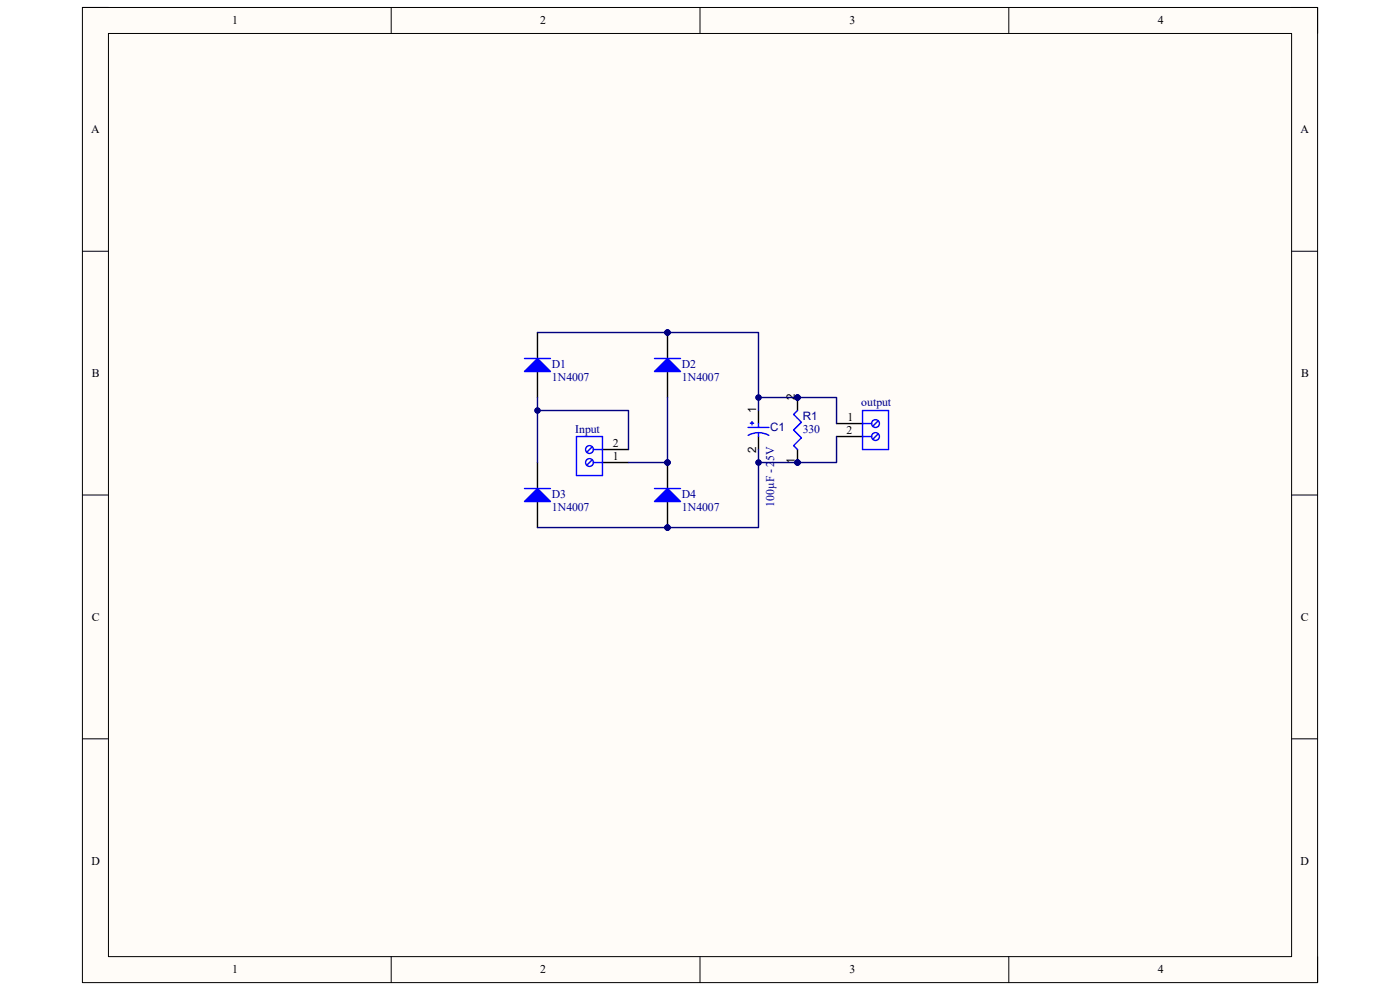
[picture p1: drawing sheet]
<svg xmlns="http://www.w3.org/2000/svg" width="297mm" height="210mm" viewBox="0 0 297 210" stroke-linecap="round" stroke-linejoin="round" font-family="sans-serif">
<path d="M17.5 1.6h262v206.8h-262z" fill-rule="evenodd" fill="#fffcf8"/>
<path d="M17.5 1.6h262v206.8h-262z" fill="none" stroke="#000" stroke-width=".21"/>
<path d="M23 7.1h251v195.8h-251z" fill-rule="evenodd" fill="#fffcf8"/>
<g fill="none" stroke="#000" stroke-width=".21">
<path d="M17.5 1.6h5.5M23 7.1h251v195.8h-251zM83 1.6v5.5M148.5 1.6v5.5M214 1.6v5.5M274 1.6h5.5v5.5M17.5 53.3h5.5M274 53.3h5.5M17.5 105h5.5M274 105h5.5M17.5 156.7h5.5M274 156.7h5.5"/>
<path d="M83 202.9v5.5M148.5 202.9v5.5M214 202.9v5.5M279.5 202.9v5.5"/>
</g>
<path d="M114 70.5v5.6M114 78.8v5.5" fill="none" stroke="#000" stroke-width=".3"/>
<path d="M114 76.1l2.8 2.7h-5.5z" fill="#00f"/>
<path d="M111.3 76.1h5.5M114 76.1l2.8 2.7h-5.5z" fill="none" stroke="#00f" stroke-width=".3"/>
<circle cx="141.6" cy="70.5" r=".55" fill="#000080"/>
<circle cx="141.6" cy="70.5" r=".55" fill="none" stroke="#000080" stroke-width=".21"/>
<path d="M141.6 70.5v5.6M141.6 78.8v5.5" fill="none" stroke="#000" stroke-width=".3"/>
<circle cx="141.6" cy="70.5" r=".55" fill="#000080"/>
<circle cx="141.6" cy="70.5" r=".55" fill="none" stroke="#000080" stroke-width=".21"/>
<path d="M141.6 76.1l2.8 2.7h-5.6z" fill="#00f"/>
<path d="M138.8 76.1h5.6M141.6 76.1l2.8 2.7h-5.6z" fill="none" stroke="#00f" stroke-width=".3"/>
<circle cx="141.6" cy="111.9" r=".55" fill="#000080"/>
<circle cx="141.6" cy="111.9" r=".55" fill="none" stroke="#000080" stroke-width=".21"/>
<circle cx="141.6" cy="98.1" r=".55" fill="#000080"/>
<circle cx="141.6" cy="98.1" r=".55" fill="none" stroke="#000080" stroke-width=".21"/>
<path d="M141.6 106.4v5.5" fill="none" stroke="#000" stroke-width=".3"/>
<circle cx="141.6" cy="111.9" r=".55" fill="#000080"/>
<circle cx="141.6" cy="111.9" r=".55" fill="none" stroke="#000080" stroke-width=".21"/>
<path d="M141.6 98.1v5.5" fill="none" stroke="#000" stroke-width=".3"/>
<circle cx="141.6" cy="98.1" r=".55" fill="#000080"/>
<circle cx="141.6" cy="98.1" r=".55" fill="none" stroke="#000080" stroke-width=".21"/>
<path d="M138.8 106.4l2.8-2.8 2.8 2.8z" fill="#00f"/>
<path d="M138.8 106.4l2.8-2.8 2.8 2.8zM138.8 103.6h5.6" fill="none" stroke="#00f" stroke-width=".3"/>
<path d="M114 98.1v5.5M114 106.4v5.5" fill="none" stroke="#000" stroke-width=".3"/>
<path d="M111.3 106.4l2.7-2.8 2.8 2.8z" fill="#00f"/>
<path d="M111.3 106.4l2.7-2.8 2.8 2.8zM111.3 103.6h5.5" fill="none" stroke="#00f" stroke-width=".3"/>
<circle cx="169.2" cy="84.3" r=".55" fill="#000080"/>
<circle cx="169.2" cy="84.3" r=".55" fill="none" stroke="#000080" stroke-width=".21"/>
<circle cx="169.2" cy="98.1" r=".55" fill="#000080"/>
<circle cx="169.2" cy="98.1" r=".55" fill="none" stroke="#000080" stroke-width=".21"/>
<path d="M169.2 84.3v2.8" fill="none" stroke="#000" stroke-width=".3"/>
<circle cx="169.2" cy="84.3" r=".55" fill="#000080"/>
<circle cx="169.2" cy="84.3" r=".55" fill="none" stroke="#000080" stroke-width=".21"/>
<path d="M169.2 95.4v2.7" fill="none" stroke="#000" stroke-width=".3"/>
<circle cx="169.2" cy="98.1" r=".55" fill="#000080"/>
<circle cx="169.2" cy="98.1" r=".55" fill="none" stroke="#000080" stroke-width=".21"/>
<path d="M158.7 90.7h4.4M159.2 89.8h.7M159.5 89.4v.7M160.9 91.8l-1.3 .2-.9 .4M160.9 91.8l1.4 .2 .8 .4M160.9 89.8v.9M160.9 91.8v.8M169.2 87.1l-.8 .8 1.6 1.7-1.6 1.6 1.6 1.7-1.6 1.6 .8 .9" fill="none" stroke="#00f" stroke-width=".3"/>
<path d="M127.8 98.1h5.5M127.8 95.4h5.5M160.9 87.1v2.7M160.9 92.6v2.8" fill="none" stroke="#000" stroke-width=".3"/>
<circle cx="125.1" cy="98.1" r=".83" fill="#fff"/>
<g fill="none" stroke="#00f" stroke-width=".3">
<path d="M125.6 97.5l-1.1 1.2"/>
<circle cx="125.1" cy="98.1" r=".83"/>
</g>
<circle cx="125.1" cy="95.4" r=".83" fill="#fff"/>
<g fill="none" stroke="#00f" stroke-width=".3">
<path d="M122.3 92.6h5.5v8.3h-5.5zM125.6 94.8l-1.1 1.1M125.9 98.1h1.9M125.9 95.4h1.9"/>
<circle cx="125.1" cy="95.4" r=".83"/>
</g>
<path d="M177.5 89.9h5.5M177.5 92.6h5.5" fill="none" stroke="#000" stroke-width=".3"/>
<circle cx="185.7" cy="89.9" r=".83" fill="#fff"/>
<g fill="none" stroke="#00f" stroke-width=".3">
<path d="M186.3 89.3l-1.1 1.1"/>
<circle cx="185.7" cy="89.9" r=".83"/>
</g>
<circle cx="185.7" cy="92.6" r=".83" fill="#fff"/>
<g fill="none" stroke="#00f" stroke-width=".3">
<path d="M183 89.9h1.9M183 92.6h1.9M183 87.1h5.5v8.3h-5.5zM186.3 92l-1.1 1.2"/>
<circle cx="185.7" cy="92.6" r=".83"/>
</g>
<path d="M114 70.5h27.6" fill="none" stroke="#000080" stroke-width=".3"/>
<circle cx="141.6" cy="70.5" r=".55" fill="#000080"/>
<circle cx="141.6" cy="70.5" r=".55" fill="none" stroke="#000080" stroke-width=".21"/>
<path d="M114 111.9h27.6" fill="none" stroke="#000080" stroke-width=".3"/>
<circle cx="141.6" cy="111.9" r=".55" fill="#000080"/>
<circle cx="141.6" cy="111.9" r=".55" fill="none" stroke="#000080" stroke-width=".21"/>
<path d="M177.5 92.6v5.5h-8.3" fill="none" stroke="#000080" stroke-width=".3"/>
<circle cx="169.2" cy="98.1" r=".55" fill="#000080"/>
<circle cx="169.2" cy="98.1" r=".55" fill="none" stroke="#000080" stroke-width=".21"/>
<path d="M169.2 84.3h-8.3v2.8" fill="none" stroke="#000080" stroke-width=".3"/>
<circle cx="160.9" cy="84.3" r=".55" fill="#000080"/>
<circle cx="160.9" cy="84.3" r=".55" fill="none" stroke="#000080" stroke-width=".21"/>
<circle cx="169.2" cy="84.3" r=".55" fill="#000080"/>
<circle cx="169.2" cy="84.3" r=".55" fill="none" stroke="#000080" stroke-width=".21"/>
<path d="M160.9 95.4v2.7h8.3" fill="none" stroke="#000080" stroke-width=".3"/>
<circle cx="160.9" cy="98.1" r=".55" fill="#000080"/>
<circle cx="160.9" cy="98.1" r=".55" fill="none" stroke="#000080" stroke-width=".21"/>
<circle cx="169.2" cy="98.1" r=".55" fill="#000080"/>
<circle cx="169.2" cy="98.1" r=".55" fill="none" stroke="#000080" stroke-width=".21"/>
<path d="M141.6 70.5h19.3v13.8" fill="none" stroke="#000080" stroke-width=".3"/>
<circle cx="160.9" cy="84.3" r=".55" fill="#000080"/>
<circle cx="160.9" cy="84.3" r=".55" fill="none" stroke="#000080" stroke-width=".21"/>
<circle cx="141.6" cy="70.5" r=".55" fill="#000080"/>
<circle cx="141.6" cy="70.5" r=".55" fill="none" stroke="#000080" stroke-width=".21"/>
<path d="M160.9 98.1v13.8h-19.3" fill="none" stroke="#000080" stroke-width=".3"/>
<circle cx="160.9" cy="98.1" r=".55" fill="#000080"/>
<circle cx="160.9" cy="98.1" r=".55" fill="none" stroke="#000080" stroke-width=".21"/>
<circle cx="141.6" cy="111.9" r=".55" fill="#000080"/>
<circle cx="141.6" cy="111.9" r=".55" fill="none" stroke="#000080" stroke-width=".21"/>
<path d="M169.2 84.3h8.3v5.6" fill="none" stroke="#000080" stroke-width=".3"/>
<circle cx="169.2" cy="84.3" r=".55" fill="#000080"/>
<circle cx="169.2" cy="84.3" r=".55" fill="none" stroke="#000080" stroke-width=".21"/>
<path d="M141.6 84.3v13.8" fill="none" stroke="#000080" stroke-width=".3"/>
<circle cx="141.6" cy="98.1" r=".55" fill="#000080"/>
<circle cx="141.6" cy="98.1" r=".55" fill="none" stroke="#000080" stroke-width=".21"/>
<path d="M114 84.3v13.8" fill="none" stroke="#000080" stroke-width=".3"/>
<circle cx="114" cy="87.1" r=".55" fill="#000080"/>
<circle cx="114" cy="87.1" r=".55" fill="none" stroke="#000080" stroke-width=".21"/>
<path d="M133.3 98.1h8.3" fill="none" stroke="#000080" stroke-width=".3"/>
<circle cx="141.6" cy="98.1" r=".55" fill="#000080"/>
<circle cx="141.6" cy="98.1" r=".55" fill="none" stroke="#000080" stroke-width=".21"/>
<path d="M114 87.1h19.3v8.3" fill="none" stroke="#000080" stroke-width=".3"/>
<circle cx="114" cy="87.1" r=".55" fill="#000080"/>
<circle cx="114" cy="87.1" r=".55" fill="none" stroke="#000080" stroke-width=".21"/>
<g font-size="2.5">
<text x="49.3" y="5.2">1</text>
<text x="114.6" y="5.2">2</text>
<text x="180.2" y="5.2">3</text>
<text x="245.6" y="5.2">4</text>
<text x="19.3" y="28.3">A</text>
<text x="275.9" y="28.3">A</text>
<text x="19.5" y="80">B</text>
<text x="276" y="80">B</text>
<text x="160.4" y="87.6" transform="rotate(-90 160.4 87.6)">1</text>
<text x="168.7" y="84.9" transform="rotate(-90 168.7 84.9)">2</text>
<text x="179.8" y="89.3">1</text>
<text x="130" y="94.8">2</text>
<text x="179.6" y="92">2</text>
<text x="130" y="97.6">1</text>
<text x="160.4" y="96.1" transform="rotate(-90 160.4 96.1)">2</text>
<text x="168.7" y="98.5" transform="rotate(-90 168.7 98.5)">1</text>
<text x="19.5" y="131.7">C</text>
<text x="276" y="131.7">C</text>
<text x="19.4" y="183.4">D</text>
<text x="275.9" y="183.4">D</text>
<text x="49.3" y="206.5">1</text>
<text x="114.6" y="206.5">2</text>
<text x="180.2" y="206.5">3</text>
<text x="245.6" y="206.5">4</text>
</g>
<g font-size="2.5" fill="#000080">
<text x="117.1" y="78">D1</text>
<text x="144.7" y="78">D2</text>
<text x="117.1" y="80.7">1N4007</text>
<text x="144.7" y="80.7">1N4007</text>
<text x="170.3" y="89">R1</text>
<text x="182.7" y="86.2">output</text>
<text x="122" y="91.8">Input</text>
<text x="163.4" y="91.4">C1</text>
<text x="170.3" y="91.8">330</text>
<text x="117.1" y="105.6">D3</text>
<text x="144.7" y="105.6">D4</text>
<text x="164.3" y="107.6" transform="rotate(-90 164.3 107.6)">100µF - 25V</text>
<text x="117.1" y="108.3">1N4007</text>
<text x="144.7" y="108.3">1N4007</text>
</g>
</svg>
